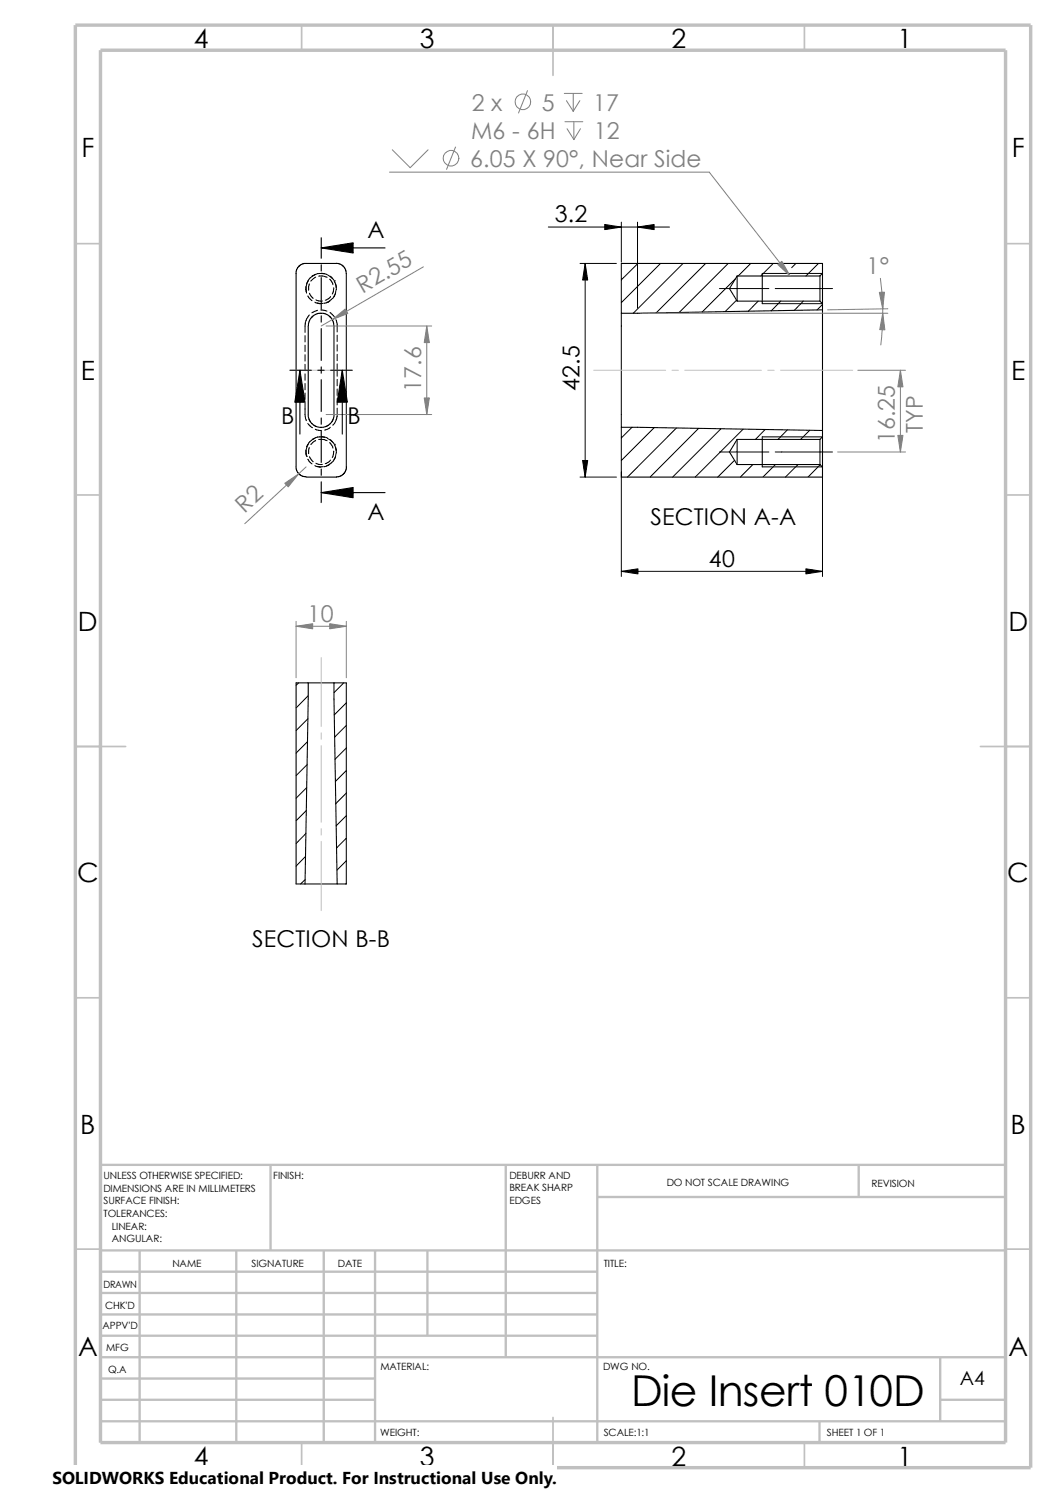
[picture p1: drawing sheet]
<svg xmlns="http://www.w3.org/2000/svg" width="210mm" height="297mm" viewBox="0 0 210 297" stroke-linecap="round" stroke-linejoin="round" font-family="sans-serif">
<g fill="none" stroke="#c0c0c0" stroke-width=".34">
<path d="M60 5v5M110 5v10M160 5v5M15 48.5h5M200 48.5h5M15 98.5h5M200 98.5h5M15 148.5h10M195 148.5h10M15 198.5h5M200 198.5h5M15 248.5h5"/>
<path d="M200 248.5h5M60 287v5M110 282v10M160 287v5"/>
</g>
<g fill="none" stroke="#c0c0c0" stroke-width=".47">
<path d="M53.8 231.7v17.1M100.6 231.7v38.3M118.8 238.1h81.2M118.8 231.7v55.3M170.8 231.7v6.4M200 231.7h-180v55.3M20 248.8h180M20 257.2h98.8M20 253h98.8M27.8 248.8v38.2M47 248.8v38.2M64.4 248.8v38.2"/>
<path d="M74.6 248.8v38.2M85 248.8v16.9M20 278.5h54.6M20 274.2h54.6M20 270h180M20 265.7h98.8M20 261.5h98.8M187 270v12.7M187 278.5h13M20 282.7h180M163 282.7v4.3"/>
</g>
<path d="M15 5h190v287h-190zM20 10h180v277h-180z" fill="none" stroke="#c0c0c0" stroke-width=".68" stroke-linecap="butt"/>
<g fill="none" stroke="#000" stroke-width=".2">
<path d="M60.8 57l.2 1.2M60.8 57.6l.2 .7M61 58.3h.1M61.2 58.9l.9 .9M61.3 55.9l-.3 .5M61.3 55.9l-.4 1.2M61.5 56.5l-.1 1.2M61.6 58.3l.7 1.1M62.7 54.6a2.67 2.67 0 0 0-1.4 1.3M62.8 55.1l-1 .8M62.8 59.6l.6 .3h.7M63.2 54.4l-1.1 .5"/>
<path d="M63.3 54.4l1.2 .1M63.4 54.9h.8l.9 .3M63.9 54.4l1.2 .2M65.2 54.7l.9 .8M65.6 55.5l.6 1.1M65.6 59.9l-1.1 .4M65.7 54.9l.8 1M65.7 59l-.2 .3-.8 .4M66 59.5l-.7 .6-.4 .1M66.3 57.3l-.2 1.2M66.5 56l.3 1.2M66.5 55.9h.1"/>
<path d="M66.7 56.5l.1 1.2M66.7 58.3l-.2 .6-.4 .5M66.8 57.8l-.1 .6-.3 .6M109.1 45.2h24M115.4 52.4h7.2M116.4 52.4v42.5M123.6 44.2v8M126.8 44.2v17.1M126.9 52.4l-3.3 3.3M131.4 52.4l-7.8 7.8M135.8 52.4l-9.9 9.9M140.3 52.4l-9.8 9.8"/>
<path d="M143.1 57.4h9.8M144.8 52.4l-9.7 9.7M146.2 55.5l-6.5 6.6M146.5 59.7l-2.3 2.3M149.3 52.4l-2.5 2.5M150.8 59.9l-2 2M151.6 54.4h12M153.7 52.5l-2.4 2.4M154.2 57.4h11.4M155.3 59.9l-1.9 1.9M158.3 52.4l-.9 .9M159.8 59.9l-1.9 1.9"/>
<path d="M162.8 52.4l-2.5 2.5M60.7 66.8v1.2M60.7 68.7v1.2M60.7 70.6v1.2M60.7 72.5v1.2M60.7 74.4v1.2M60.7 76.3v1.3M60.7 78.2v1.3M61.5 62.7a3.4 3.4 0 0 0-.8 2.2v1.2M62.6 60.1l1.2 .3M63.1 60.3l.7 .1M63.2 61.7l-1.2 .5"/>
<path d="M63.8 61.7l1.2 .2M64.3 60.3l-.5 .1M65.6 62.2l.9 .8M66.8 63.6l.3 .9v1.5M67.1 66.7v1.2M67.1 68.6v1.2M67.1 70.5v1.3M67.1 72.4v2.4M67.1 75.5v1.3M67.1 77.4v1.3M67.1 79.3v1.3M151.6 60.4h12"/>
<path d="M163.6 60.6l-1.1 1.1M60.7 80.1v2.4l.2 1.2M60.8 90.1l.2 .7M60.8 89.5l.2 1.2M61 90.8h.1M61.2 91.4l.9 .9M61.2 84.2l.9 .9M61.3 88.4l-.4 1.2M61.5 89l-.1 1.3M61.6 90.8l.7 1.1M62.6 92.6l1.2 .3M62.7 87.2a3 3 0 0 0-1.7 1.7"/>
<path d="M62.7 85.4l1.2 .2M62.8 87.6l-1 .8M62.8 92.2l.6 .2h.7M63.1 92.8h1.2M63.2 86.9l-1.1 .5M63.2 87h1.3M63.4 87.4l1.1 .1 .6 .2M63.9 86.9l1.2 .2M65.1 87.2l1 .7M65.6 88.1l.6 1.1M65.6 92.3l-.7 .5h-.5M65.6 87.5l.9 .9"/>
<path d="M65.7 91.5l-.2 .3-.8 .4M65.7 85l-.5 .4-.6 .2M66 91.9l-1.1 .8M66.3 89.7v.8l-.2 .5M66.5 88.4h.1M66.5 88.5l.3 1.2M66.7 89l.1 1.2M66.7 90.8l-.6 1.1M66.8 90.3l-.1 .6-.3 .6M67.1 81.2v1.6l-.2 .7-.4 .7-.3 .4M115.4 94.9h7.2M123.6 93.9v20.8"/>
<path d="M125.7 85l-2.1 2.1M130.1 85l-6.5 6.6M134.5 85.1l-9.7 9.8M138.9 85.2l-9.6 9.7M143.1 89.9h9.8M143.4 85.3l-9.6 9.6M146.1 91.6l-3.4 3.3M147.8 85.4l-9.5 9.5M149.7 92.4l-2.5 2.5M151.6 92.9h12M151.6 86.9h12M152.2 85.4l-2 2"/>
<path d="M154.2 89.9h11.4M154.2 92.4l-2.5 2.5M156.6 85.5l-1.9 1.9M158.7 92.4l-2.5 2.5M161 85.6l-1.8 1.8M163.1 92.5l-2.4 2.4M163.6 93.9v20.8M123.6 113.7h40M59.4 135.8l-.5 .6M61.3 138.4l-2.4 2.4M68.4 135.8l-2 2M68.9 139.8l-2.4 2.4"/>
<path d="M61 156.7l-2.1 2.1M61.1 152.1l-2.2 2.2M61.2 147.5l-2.3 2.3M61.3 143l-2.4 2.3M68.9 144.3l-2.4 2.3M68.9 148.8l-2.3 2.2M68.9 153.3l-2.2 2.1M68.9 157.8l-2.1 2.1M60.7 175l-.9 .9M60.7 170.4l-1.8 1.9M60.8 165.8l-1.9 2M60.9 161.2l-2 2.1"/>
<path d="M68.9 162.3l-2.1 2M68.9 166.8l-2 1.9M68.9 171.2l-1.9 1.9M68.9 175.8l-.2 .1"/>
</g>
<g fill="none" stroke="#000" stroke-width=".21">
<path d="M63.9 49.3h12.7M63.9 47.3v4.1M63.9 52.7v1.2M63.9 55.2v6.4M66.9 52.4h-6.4l-1 .5-.6 1.1v39.3l.3 .7 .3 .4 .7 .3 .7 .2M66.9 52.4l.7 .1 .8 .5 .3 .7 .2 .7v38.5M146.6 54.9v5M146.6 54.9h16.5M146.6 54.9l-1.5 2.5 1.5 2.5M146.6 59.9h16.5M151.6 54.4v6M163.1 54.9v5"/>
<path d="M163.1 59.9l.5 .5M163.6 54.4v-2h-40v9.9M163.6 54.4l-.5 .5M163.6 54.4v6M57.7 73.7h4.2M59.6 73.7v12.7M63.2 73.7h1.3M63.9 62.8v1.3M63.9 65.4v6.3M63.9 73v1.3M63.9 75.5v6.4M65.7 73.7h4.4"/>
<path d="M68.1 73.7v12.7M123.6 62.3v22.7M163.6 61.6l-40 .7M163.6 60.4v1.2M163.6 61.6v24M63.9 98h12.7M63.9 83.1v1.3M63.9 85.7v6.3M63.9 93.3v1.3M63.9 95.8v4.2M66.4 82.5v-18.1l-.4-.9-.7-.8-.8-.3-1.1-.1-.9 .4-.6 .5-.6 1.2v18.5l.3 .8 .5 .6 .7 .5 1.1 .2 1-.2 .8-.5 .6-.8 .2-1M68.9 92.9l-.1 .7-.3 .5-.4 .4-.7 .3-6.5 .1"/>
<path d="M123.6 85v9.9h40v-2M123.6 85l40 .6M146.6 87.4v5M146.6 87.4h16.5M146.6 87.4l-1.5 2.5 1.5 2.5M146.6 92.4h16.5M151.6 86.9v6M163.1 87.4v5M163.1 92.4l.5 .5M163.6 86.9l-.5 .5M163.6 85.6v1.3M163.6 86.9v6"/>
<path d="M61.3 135.8h-2.4v40.1h1.8M61.3 135.8l-.6 40.1M61.3 135.8h5.1M66.4 135.8h2.5v40.1h-1.8M66.4 135.8l.7 40.1M60.7 175.9h6.4"/>
</g>
<path d="M57.7 73.7h12.4M118.1 73.7h14.3M133.6 73.7h1.3M136.2 73.7h15.2M152.7 73.7h1.3M155.2 73.7h14.4M63.9 130.8v13.7M63.9 145.8v1.3M63.9 148.3v15.3M63.9 164.8v1.3M63.9 167.4v13.7" fill="none" stroke="#c0c0c0" stroke-width=".2"/>
<g fill="none" stroke="#808080" stroke-width=".2">
<path d="M104.9 18l-1.8 4.5M112.2 18.6h3.6M114 18.6v3.5M77.5 34.2h63.6l16 20.7M78 29.8l3.6 3.6 3.5-3.6M90.6 29.3l-1.8 4.4M112.4 24.2h3.5M112.6 20l1.4 2.1M112.8 25.6l1.3 2.2M114.1 24.2v3.6M115.3 20l-1.3 2.1M115.4 25.6l-1.3 2.2"/>
<path d="M84.2 53.1l-20.3 11.8M175.1 55.4l.5 5.3v3.2l-.4 4.7M64.9 64.9h21M84.9 64.9v17.6M127.8 62.3h48.8M170.6 73.7h9.5M176.6 61.4l-12 .2M179.1 73.7v16.2M60.9 92.9l-12.2 11.3M64.9 82.5h21M166.6 89.9h13.5M58.9 123.6v11.2"/>
<path d="M58.9 124.6h10M68.9 123.6v11.2"/>
<circle cx="89.7" cy="31.5" r="1.55"/>
<circle cx="104" cy="20.3" r="1.55"/>
</g>
<g fill="#808080" stroke="#808080" stroke-width=".2">
<path d="M179.1 73.7l.5 3.3h-1z"/>
<path d="M178.6 86.6h1l-.5 3.3z"/>
<path d="M84.4 79.2h1l-.5 3.3z"/>
<path d="M66.1 63.6l2.6-2.1 .5 .9z"/>
<path d="M84.9 64.9l.5 3.3h-1z"/>
<path d="M56.6 96.1l2.8-1.8-2.1 2.6z"/>
<path d="M174.9 58.2l1-.1-.3 3.4z"/>
<path d="M175.6 62.3l.4 3.3h-1z"/>
<path d="M154.7 52.6l.8-.6 1.6 2.9z"/>
<path d="M65.6 124.1l3.3 .5-3.3 .5z"/>
<path d="M58.9 124.6l3.3-.5v1z"/>
</g>
<path d="M63.9 49.3l6.3-1v2zM59.6 73.7l1.1 6.3h-2.1zM68.1 73.7l1 6.3h-2zM63.9 98l6.3-1v2z" fill="#000" stroke="#000" stroke-width=".21"/>
<path d="M116.4 52.4l.5 3.3h-1zM120.3 44.7l3.3 .5-3.3 .5zM126.8 45.2l3.3-.5v1zM115.9 91.6h1l-.5 3.3zM123.6 113.7l3.3-.5v1zM160.3 113.2l3.3 .5-3.3 .5z" fill="#000" stroke="#000" stroke-width=".2"/>
<path d="M10.4 291.5h100.4v5.5h-100.4z" fill="#fff"/>
<text font-size="8.5" x="125.5" y="279.7">Die Insert 010D</text>
<g font-size="5.3">
<text x="38.5" y="9.6">4</text>
<text x="83.5" y="9.6">3</text>
<text x="133.5" y="9.6">2</text>
<text x="178.5" y="9.6">1</text>
<text x="16.2" y="31.3">F</text>
<text x="201.2" y="31.3">F</text>
<text x="16" y="75.6">E</text>
<text x="201.1" y="75.6">E</text>
<text x="15.5" y="125.6">D</text>
<text x="200.6" y="125.6">D</text>
<text x="15.3" y="175.6">C</text>
<text x="200.3" y="175.6">C</text>
<text x="16" y="225.6">B</text>
<text x="201" y="225.6">B</text>
<text x="15.5" y="269.8">A</text>
<text x="200.5" y="269.8">A</text>
<text x="38.5" y="291.6">4</text>
<text x="83.5" y="291.6">3</text>
<text x="133.5" y="291.6">2</text>
<text x="178.5" y="291.6">1</text>
</g>
<g font-size="4.6" fill="#808080">
<text x="93.8" y="22.1">2 x</text>
<text x="107.8" y="22.1">5</text>
<text x="117.9" y="22.1">17</text>
<text x="93.7" y="27.6">M6 - 6H</text>
<text x="118.1" y="27.6">12</text>
<text x="93.5" y="33.3">6.05 X 90°, Near Side</text>
<text x="72.1" y="58.4" transform="rotate(-30 72.1 58.4)">R2.55</text>
<text x="172.3" y="54.4">1°</text>
<text x="83.8" y="78" transform="rotate(-90 83.8 78)">17.6</text>
<text x="178" y="88.2" transform="rotate(-90 178 88.2)">16.25</text>
<text x="183.5" y="86.1" transform="rotate(-90 183.5 86.1)">TYP</text>
<text x="48.7" y="102.2" transform="rotate(-43 48.7 102.2)">R2</text>
<text x="61.2" y="123.7">10</text>
</g>
<g font-size="4.6">
<text x="73.1" y="47.4">A</text>
<text x="110.3" y="44.2">3.2</text>
<text x="115.3" y="77.7" transform="rotate(-90 115.3 77.7)">42.5</text>
<text x="55.9" y="84.4">B</text>
<text x="69.1" y="84.4">B</text>
<text x="73.1" y="103.4">A</text>
<text x="129.4" y="104.5">SECTION A-A</text>
<text x="141" y="112.7">40</text>
<text x="50.2" y="188.4">SECTION B-B</text>
</g>
<text font-size="3.9" x="190.9" y="275.5">A4</text>
<text font-size="3.4" x="10.4" y="295.2">SOLIDWORKS Educational Product. For Instructional Use Only.</text>
<g font-size="2">
<text x="20.6" y="234.6">UNLESS OTHERWISE SPECIFIED:</text>
<text x="20.6" y="237.1">DIMENSIONS ARE IN MILLIMETERS</text>
<text x="20.6" y="239.6">SURFACE FINISH:</text>
<text x="54.4" y="234.6">FINISH:</text>
<text x="101.3" y="239.5">EDGES</text>
<text x="101.3" y="234.5">DEBURR AND</text>
<text x="101.3" y="237">BREAK SHARP</text>
<text x="132.6" y="236">DO NOT SCALE DRAWING</text>
<text x="173.3" y="236.2">REVISION</text>
<text x="20.6" y="242.1">TOLERANCES:</text>
<text x="22.2" y="244.6">LINEAR:</text>
<text x="22.2" y="247.1">ANGULAR:</text>
<text x="50" y="252">SIGNATURE</text>
<text x="67.2" y="252">DATE</text>
<text x="120.1" y="252">TITLE:</text>
<text x="20.6" y="256.2">DRAWN</text>
<text x="34.3" y="252.1">NAME</text>
<text x="20.9" y="260.4">CHK'D</text>
<text x="20.4" y="264.5">APPV'D</text>
<text x="21.1" y="268.8">MFG</text>
<text x="21.5" y="273.1">Q.A</text>
<text x="75.6" y="272.5">MATERIAL:</text>
<text x="119.9" y="272.5">DWG NO.</text>
<text x="75.6" y="285.6">WEIGHT:</text>
<text x="120.1" y="285.6">SCALE:1:1</text>
<text x="164.5" y="285.6">SHEET 1 OF 1</text>
</g>
</svg>
